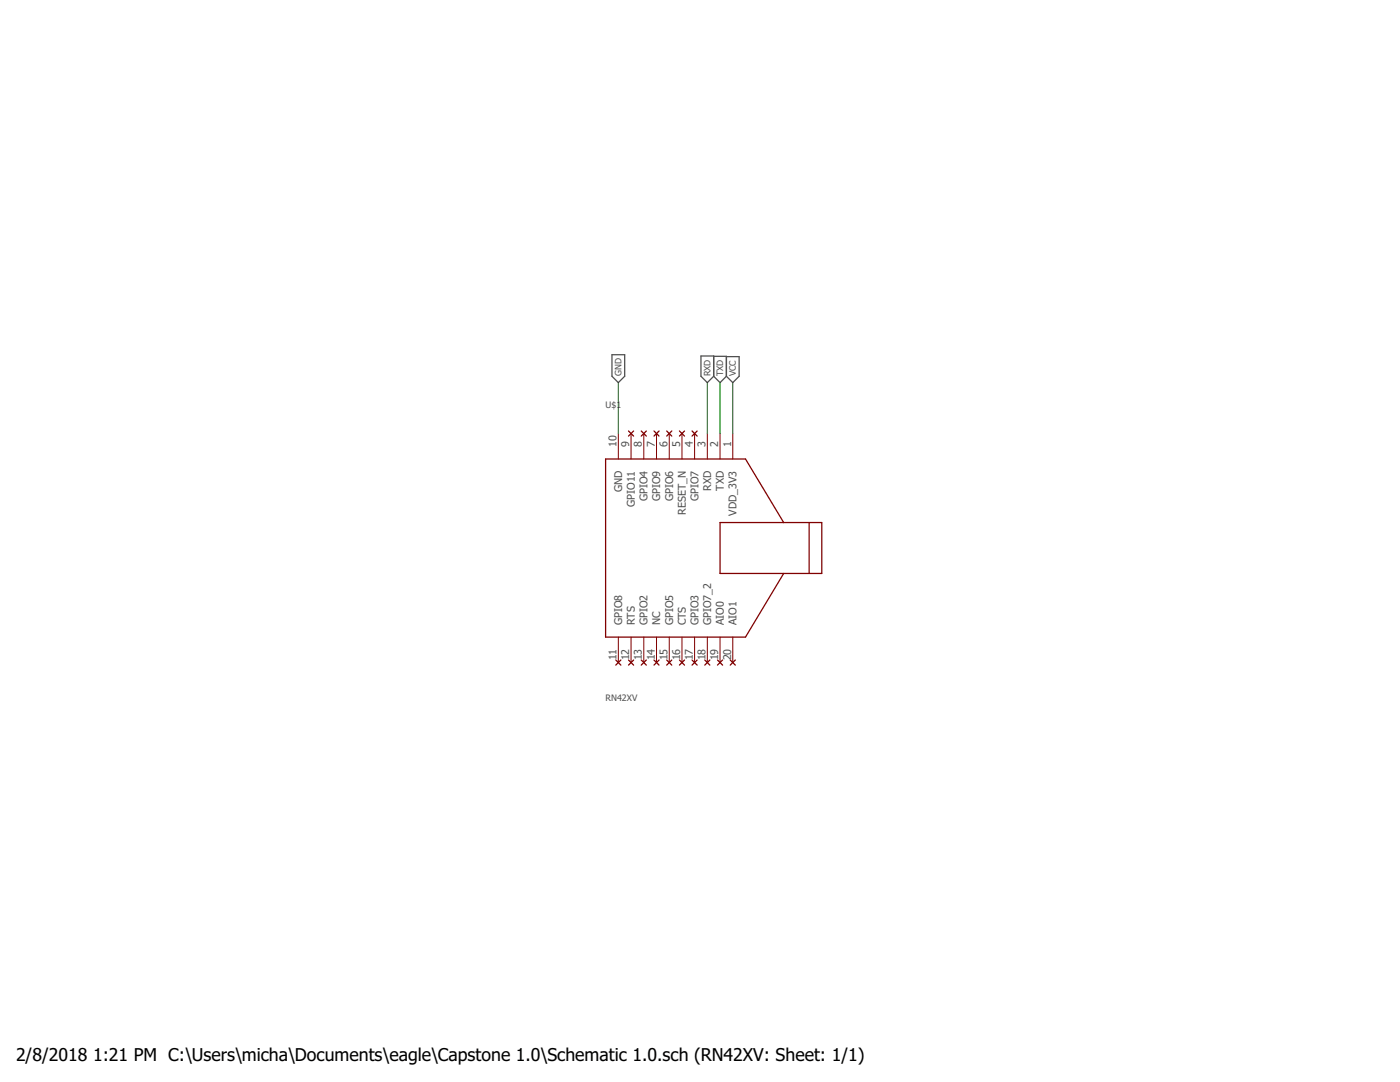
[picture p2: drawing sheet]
<svg xmlns="http://www.w3.org/2000/svg" width="279mm" height="216mm" viewBox="0 0 279 216" stroke-linecap="round" stroke-linejoin="round" font-family="sans-serif">
<path d="M122.1 70.8h2.6v4.3l-1.3 1.2-1.3-1.2zM139.9 71h2.5v4.1l-1.2 1.2-1.3-1.2zM142.4 75.1l1.3 1.2 1.3-1.2M142.4 71.1h2.6v4M145 71.2h2.5v3.9l-1.3 1.2-1.2-1.2" fill="none" stroke="#505050" stroke-width=".25"/>
<g fill="none" stroke="#800000" stroke-width=".25">
<path d="M125.4 86l1 1M126.4 86l-1 1M128 86l1 1M129 86l-1 1M130.5 86l1 1M131.5 86l-1 1M133.1 86l1 1M134.1 86l-1 1M135.6 86l1 1M136.6 86l-1 1M138.1 86l1 1M139.1 86l-1 1"/>
<path d="M143.7 104.3h20.3v10.1h-20.3zM156.4 104.3l-7.6-12.7h-27.9v35.5h27.9l7.6-12.7M161.5 104.3v10.1M122.9 131.7l1 1M123.9 131.7l-1 1M125.4 131.7l1 1M126.4 131.7l-1 1M128 131.7l1 1M129 131.7l-1 1M130.5 131.7l1 1M131.5 131.7l-1 1M133.1 131.7l1 1"/>
<path d="M134.1 131.7l-1 1M135.6 131.7l1 1M136.6 131.7l-1 1M138.1 131.7l1 1M139.1 131.7l-1 1M140.7 131.7l1 1M141.7 131.7l-1 1M143.2 131.7l1 1M144.2 131.7l-1 1M145.7 131.7l1 1M146.7 131.7l-1 1"/>
</g>
<g fill="none" stroke="#800000" stroke-width=".2">
<path d="M123.4 86.5v5.1M125.9 86.5v5.1M128.5 86.5v5.1M131 86.5v5.1M133.6 86.5v5.1M136.1 86.5v5.1M138.6 86.5v5.1M141.2 86.5v5.1M143.7 86.5v5.1M146.2 86.5v5.1M123.4 127.1v5.1M125.9 127.1v5.1"/>
<path d="M128.5 127.1v5.1M131 127.1v5.1M133.6 127.1v5.1M136.1 127.1v5.1M138.6 127.1v5.1M141.2 127.1v5.1M143.7 127.1v5.1M146.2 127.1v5.1"/>
</g>
<path d="M123.4 76.3v10.2M141.2 76.3v10.2M143.7 76.3v10.2M146.2 76.3v10.2" fill="none" stroke="#008000" stroke-width=".2"/>
<g font-size="3.5">
<text x="3.2" y="211.7">2/8/2018</text>
<text x="18.6" y="211.7">1:21 PM C:\Users\micha\Documents\eagle\Capstone 1.0\Schematic 1.0.sch (RN42XV: Sheet: 1/1)</text>
</g>
<g font-size="2.1" fill="#505050">
<text x="123" y="89.2" transform="rotate(-90 123 89.2)">10</text>
<text x="125.6" y="89.2" transform="rotate(-90 125.6 89.2)">9</text>
<text x="128.1" y="89.2" transform="rotate(-90 128.1 89.2)">8</text>
<text x="130.7" y="89.2" transform="rotate(-90 130.7 89.2)">7</text>
<text x="133.2" y="89.2" transform="rotate(-90 133.2 89.2)">6</text>
<text x="135.7" y="89.2" transform="rotate(-90 135.7 89.2)">5</text>
<text x="138.3" y="89.2" transform="rotate(-90 138.3 89.2)">4</text>
<text x="140.8" y="89.2" transform="rotate(-90 140.8 89.2)">3</text>
<text x="143.4" y="89.2" transform="rotate(-90 143.4 89.2)">2</text>
<text x="145.9" y="89.2" transform="rotate(-90 145.9 89.2)">1</text>
<text x="124.2" y="98.2" transform="rotate(-90 124.2 98.2)">GND</text>
<text x="126.7" y="101.2" transform="rotate(-90 126.7 101.2)">GPIO11</text>
<text x="129.2" y="100" transform="rotate(-90 129.2 100)">GPIO4</text>
<text x="131.8" y="100" transform="rotate(-90 131.8 100)">GPIO9</text>
<text x="134.3" y="100" transform="rotate(-90 134.3 100)">GPIO6</text>
<text x="139.4" y="100" transform="rotate(-90 139.4 100)">GPIO7</text>
<text x="141.9" y="98" transform="rotate(-90 141.9 98)">RXD</text>
<text x="144.5" y="97.9" transform="rotate(-90 144.5 97.9)">TXD</text>
<text x="136.9" y="102.7" transform="rotate(-90 136.9 102.7)">RESET_N</text>
<text x="147" y="102.9" transform="rotate(-90 147 102.9)">VDD_3V3</text>
<text x="124.2" y="124.8" transform="rotate(-90 124.2 124.8)">GPIO8</text>
<text x="126.7" y="124.8" transform="rotate(-90 126.7 124.8)">RTS</text>
<text x="129.2" y="124.8" transform="rotate(-90 129.2 124.8)">GPIO2</text>
<text x="131.8" y="124.8" transform="rotate(-90 131.8 124.8)">NC</text>
<text x="134.3" y="124.8" transform="rotate(-90 134.3 124.8)">GPIO5</text>
<text x="136.9" y="124.8" transform="rotate(-90 136.9 124.8)">CTS</text>
<text x="139.4" y="124.8" transform="rotate(-90 139.4 124.8)">GPIO3</text>
<text x="141.9" y="124.8" transform="rotate(-90 141.9 124.8)">GPIO7_2</text>
<text x="144.5" y="124.8" transform="rotate(-90 144.5 124.8)">AIO0</text>
<text x="147" y="124.8" transform="rotate(-90 147 124.8)">AIO1</text>
<text x="123" y="131.8" transform="rotate(-90 123 131.8)">11</text>
<text x="125.6" y="131.8" transform="rotate(-90 125.6 131.8)">12</text>
<text x="128.1" y="131.8" transform="rotate(-90 128.1 131.8)">13</text>
<text x="130.7" y="131.8" transform="rotate(-90 130.7 131.8)">14</text>
<text x="133.2" y="131.8" transform="rotate(-90 133.2 131.8)">15</text>
<text x="135.7" y="131.8" transform="rotate(-90 135.7 131.8)">16</text>
<text x="138.3" y="131.8" transform="rotate(-90 138.3 131.8)">17</text>
<text x="140.8" y="131.8" transform="rotate(-90 140.8 131.8)">18</text>
<text x="143.4" y="131.8" transform="rotate(-90 143.4 131.8)">19</text>
<text x="145.9" y="131.8" transform="rotate(-90 145.9 131.8)">20</text>
</g>
<g font-size="1.8" fill="#505050">
<text x="124" y="75.1" transform="rotate(-90 124 75.1)">GND</text>
<text x="141.8" y="75.1" transform="rotate(-90 141.8 75.1)">RXD</text>
<text x="144.3" y="75.1" transform="rotate(-90 144.3 75.1)">TXD</text>
<text x="146.9" y="75.1" transform="rotate(-90 146.9 75.1)">VCC</text>
<text x="120.9" y="81.4">U$1</text>
<text x="120.9" y="139.8">RN42XV</text>
</g>
</svg>
